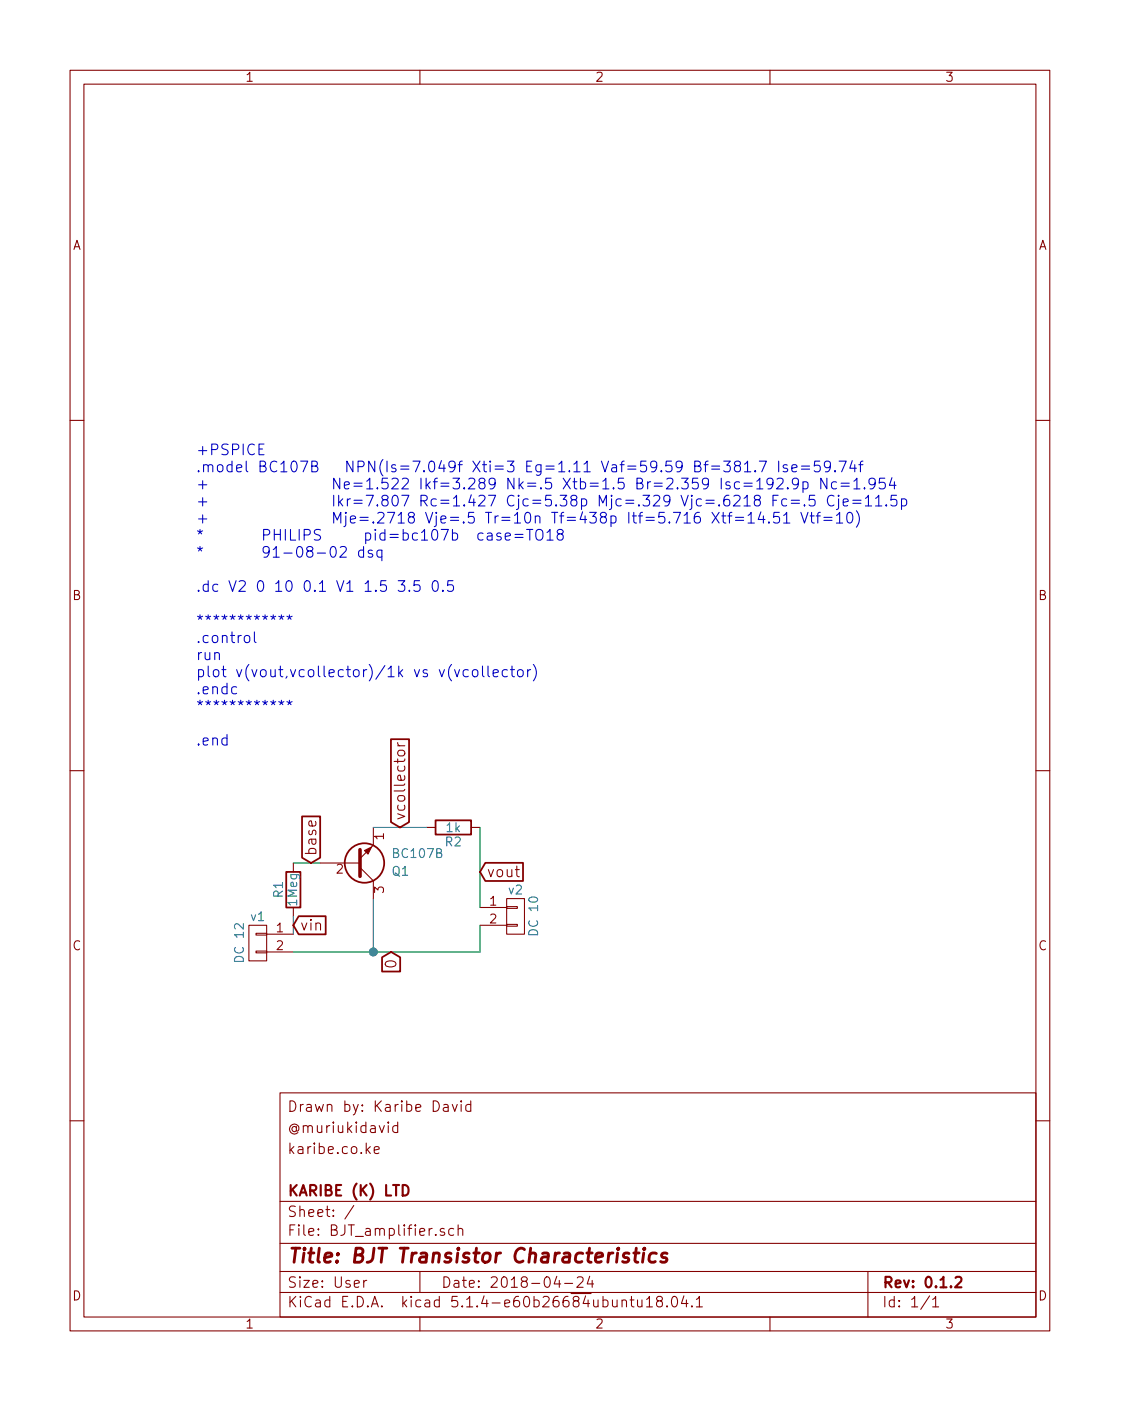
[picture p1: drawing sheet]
EESchema Schematic File Version 4
LIBS:BJT_amplifier-cache
EELAYER 30 0
EELAYER END
$Descr User 6299 7874
encoding utf-8
Sheet 1 1
Title "BJT Transistor Characteristics"
Date "2018-04-24"
Rev "0.1.2"
Comp "KARIBE (K) LTD"
Comment1 ""
Comment2 "karibe.co.ke"
Comment3 "@muriukidavid"
Comment4 "Drawn by: Karibe David"
$EndDescr
$Comp
L BJT_amplifier-rescue:BJT_amplifier-rescue_CONN_01X02-RESCUE-BJT_amplifier v1
U 1 1
P 1450 5300
F 0 "v1" H 1450 5450 50  0000 C CNN
F 1 "DC 12" V 1550 5300 50  0000 C CNN
F 2 "" H 1450 5300 50  0001 C CNN
F 3 "" H 1450 5300 50  0001 C CNN
	1    1450 5300
	-1   0    0    -1  
$EndComp
Text GLabel 2200 5350 3    60   Input ~ 0
0
Text GLabel 1650 5200 2    60   Input ~ 0
vin
Text Notes 1100 4200 0    60   ~ 0
+PSPICE\n.model BC107B   NPN(Is=7.049f Xti=3 Eg=1.11 Vaf=59.59 Bf=381.7 Ise=59.74f\n+               Ne=1.522 Ikf=3.289 Nk=.5 Xtb=1.5 Br=2.359 Isc=192.9p Nc=1.954\n+               Ikr=7.807 Rc=1.427 Cjc=5.38p Mjc=.329 Vjc=.6218 Fc=.5 Cje=11.5p\n+               Mje=.2718 Vje=.5 Tr=10n Tf=438p Itf=5.716 Xtf=14.51 Vtf=10)\n*       PHILIPS     pid=bc107b  case=TO18\n*       91-08-02 dsq\n\n.dc V2 0 10 0.1 V1 1.5 3.5 0.5 \n\n************\n.control\nrun\nplot v(vout,vcollector)/1k vs v(vcollector) \n.endc\n************\n\n.end
Text GLabel 2250 4650 1    60   Input ~ 0
vcollector
$Comp
L BJT_amplifier-rescue:device_R R1
U 1 1
P 1650 5000
F 0 "R1" V 1730 5000 50  0000 C CNN
F 1 "1Meg" V 1650 5000 50  0000 C CNN
F 2 "" V 1580 5000 50  0001 C CNN
F 3 "" H 1650 5000 50  0001 C CNN
	1    1650 5000
	-1   0    0    1   
$EndComp
Text GLabel 1750 4850 1    60   Input ~ 0
base
$Comp
L BJT_amplifier-rescue:device_R R2
U 1 1
P 2550 4650
F 0 "R2" V 2630 4650 50  0000 C CNN
F 1 "1k" V 2550 4650 50  0000 C CNN
F 2 "" V 2480 4650 50  0001 C CNN
F 3 "" H 2550 4650 50  0001 C CNN
	1    2550 4650
	0    1    1    0   
$EndComp
$Comp
L BJT_amplifier-rescue:BJT_amplifier-rescue_CONN_01X02-RESCUE-BJT_amplifier v2
U 1 1
P 2900 5150
F 0 "v2" H 2900 5300 50  0000 C CNN
F 1 "DC 10" V 3000 5150 50  0000 C CNN
F 2 "" H 2900 5150 50  0001 C CNN
F 3 "" H 2900 5150 50  0001 C CNN
	1    2900 5150
	1    0    0    -1  
$EndComp
Text GLabel 2700 4900 2    60   Input ~ 0
vout
$Comp
L BJT_amplifier-rescue:device_Q_NPN_EBC Q1
U 1 1
P 2000 4850
F 0 "Q1" H 2200 4900 50  0000 L CNN
F 1 "BC107B" H 2200 4800 50  0000 L CNN
F 2 "" H 2200 4950 50  0001 C CNN
F 3 "" H 2000 4850 50  0001 C CNN
	1    2000 4850
	1    0    0    1   
$EndComp
Wire Wire Line
	1650 5350 2100 5350
Wire Wire Line
	2700 5350 2700 5200
Wire Wire Line
	2700 4650 2700 5100
Wire Wire Line
	2100 4650 2400 4650
Wire Wire Line
	1650 4850 1800 4850
Wire Wire Line
	1650 5150 1650 5250
Wire Wire Line
	2100 5350 2100 5050
Connection ~ 2100 5350
Wire Wire Line
	2100 5350 2700 5350
$EndSCHEMATC
